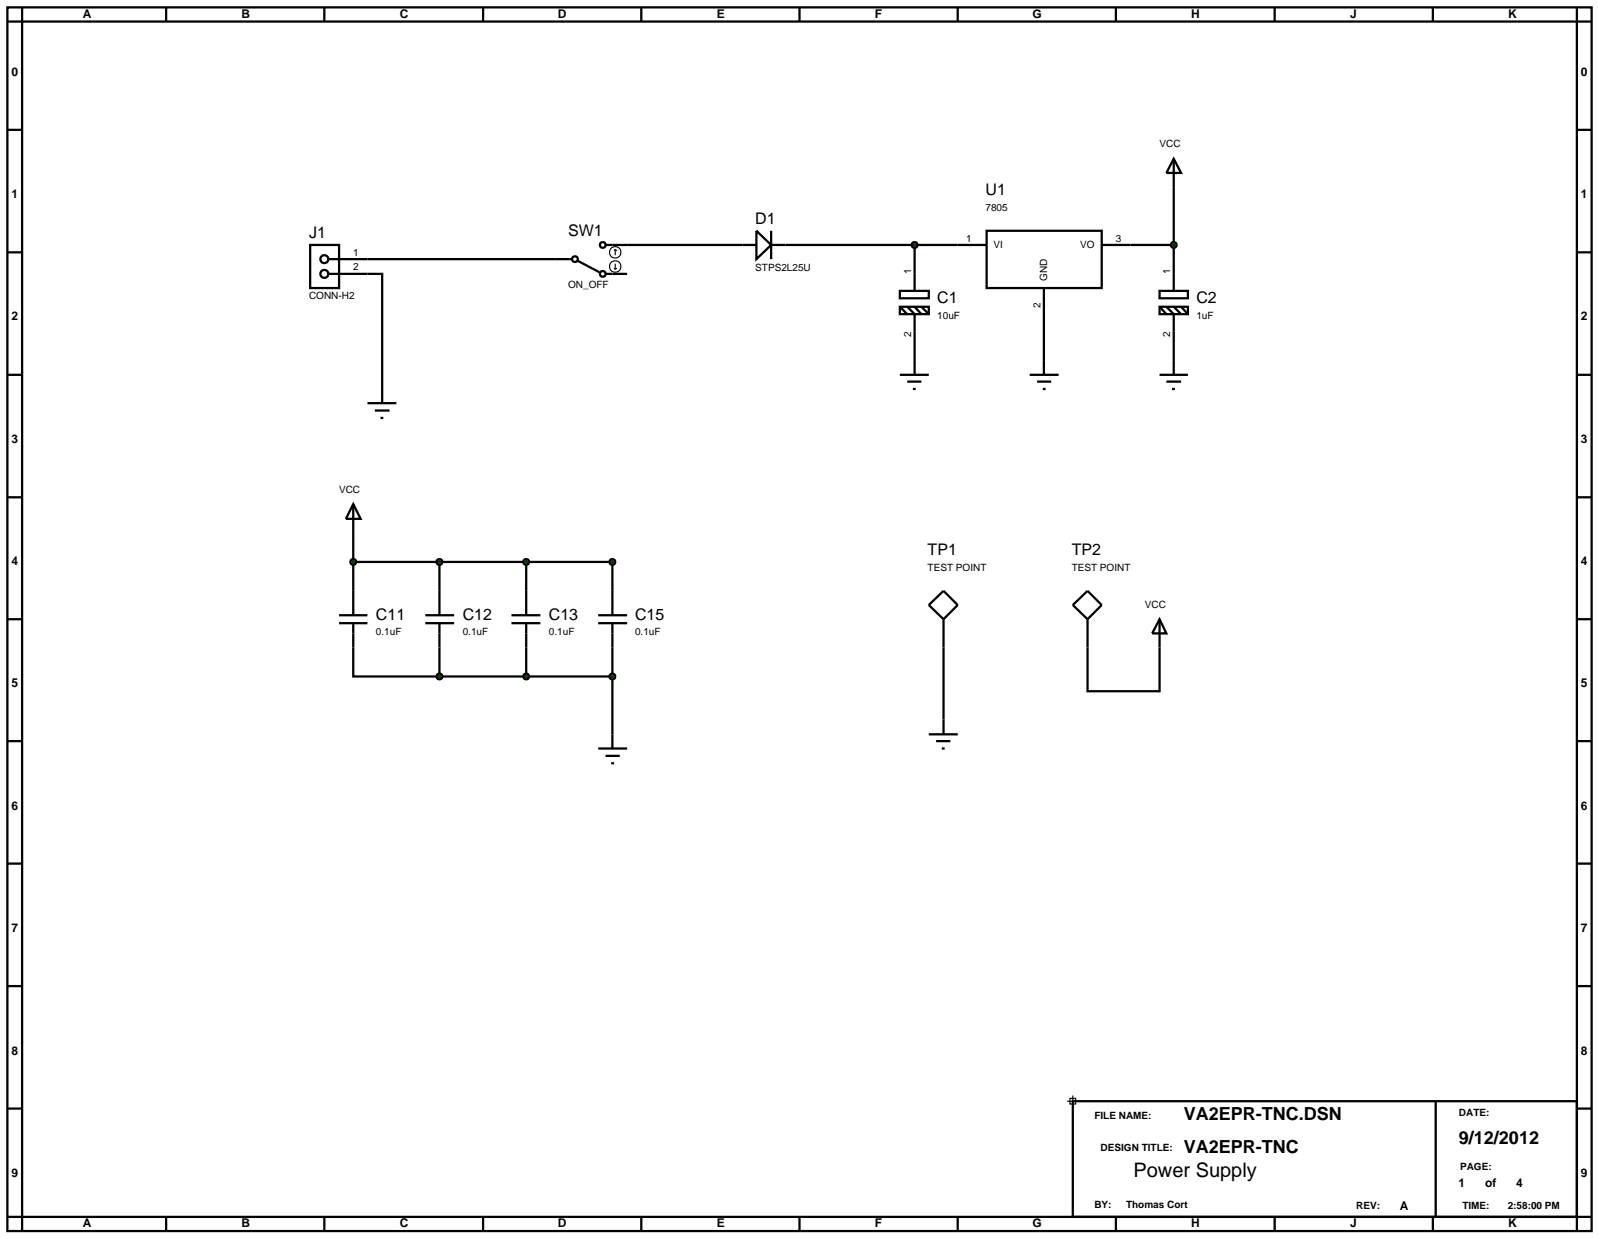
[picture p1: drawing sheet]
<svg xmlns="http://www.w3.org/2000/svg" width="282mm" height="218mm" viewBox="0 0 282 218" stroke-linecap="round" stroke-linejoin="round" font-family="sans-serif">
<g fill="none" stroke="#000" stroke-width=".4">
<path d="M1.3 1.3h279.4v215.8h-279.4zM3.9 3.8h274.2v210.8h-274.2zM3.9 1.3v2.5h-2.6M29.3 1.3v2.5M57.2 1.3v2.5M85.2 1.3v2.5M113.1 1.3v2.5M141 1.3v2.5M168.9 1.3v2.5M196.8 1.3v2.5M224.8 1.3v2.5M252.7 1.3v2.5"/>
<path d="M278.1 1.3v2.5h2.6M1.3 22.9h2.6M207 33v18.3M278.1 22.9h2.6M1.3 44.5h2.6M54.7 43.2h5.1v7.6h-5.1zM58 48.3h9.4v22.8M58 45.7h42.9M101.9 46l3.8 2M106.8 43.2h26.6M106.8 48.3h3.8M133.4 40.7l2.6 2.5-2.6 2.5z"/>
<path d="M136 43.2h38M136 40.7v5M158.7 51.3h5.1v1.3h-5.1zM158.7 54.1h5.1v1.3h-5.1zM158.7 54.1l1.3 1.3M160 54.1l1.3 1.3v10.7M161.3 43.2v8.1M161.3 54.1l1.2 1.3M162.5 54.1l1.3 1.3M174 40.7h20.3v10.1h-20.3zM184.1 50.8v15.3M194.3 43.2h12.7"/>
<path d="M204.5 51.3h5v1.3h-5zM204.5 54.1h5v1.3h-5zM204.5 54.1l1.2 1.3M205.7 54.1l1.3 1.3v10.7M207 54.1l1.3 1.3M208.3 54.1l1.2 1.3M278.1 44.5h2.6M1.3 66.1h2.6M64.8 71.1h5.1M66.1 72.4h2.6M67.1 73.7h.5M158.7 66.1h5.1"/>
<path d="M160 67.3h2.5M161 68.6h.5M181.6 66.1h5.1M182.9 67.3h2.5M183.9 68.6h.5M204.5 66.1h5M205.7 67.3h2.6M206.7 68.6h.5M278.1 66.1h2.6M1.3 87.7h2.6M62.3 94v10.2M62.3 99.1h45.7v5.1"/>
<path d="M77.5 99.1v5.1M92.8 99.1v5.1M278.1 87.7h2.6M1.3 109.2h2.6M62.3 114.2v5.1h15.2M77.5 114.2v5.1M77.5 119.3h30.5M92.8 114.2v5.1M108 114.2v15.3M166.4 114.2v12.7M191.8 114.2v7.7h12.7v-7.7M278.1 109.2h2.6"/>
<path d="M1.3 130.7h2.6M278.1 130.7h2.6M1.3 152.3h2.6M278.1 152.3h2.6M1.3 173.9h2.6M278.1 173.9h2.6M1.3 195.5h2.6M189.2 194.2h88.9v20.4h-88.9zM253.2 194.2v20.4M278.1 195.5h2.6M1.3 214.6h2.6v2.5M29.3 214.6v2.5"/>
<path d="M57.2 214.6v2.5M85.2 214.6v2.5M113.1 214.6v2.5M141 214.6v2.5M168.9 214.6v2.5M196.8 214.6v2.5M224.8 214.6v2.5M252.7 214.6v2.5M280.7 214.6h-2.6v2.5"/>
<circle cx="57.2" cy="45.7" r=".7"/>
<circle cx="57.2" cy="48.3" r=".7"/>
<circle cx="101.4" cy="45.7" r=".51"/>
<circle cx="106.3" cy="48.3" r=".51"/>
<circle cx="106.3" cy="43.2" r=".51"/>
</g>
<g fill="none" stroke="#000" stroke-width=".2">
<path d="M108.3 47.3l.2 .2M108.5 44v1M108.5 46.5v1M108.5 44l-.2 .2M108.5 44l.3 .2M108.8 47.3l-.3 .2M188.2 194.2h2M188.7 193.7h1v1h-1zM189.2 193.2v2.1"/>
<circle cx="108.5" cy="44.5" r="1.01"/>
<circle cx="108.5" cy="47" r="1.01"/>
</g>
<path d="M161 42.8l.3-.1-.5 .5zM161.3 42.7l.3 .1 .2 .4zM161.3 43.7l.5-.5-.2 .4zM160.8 43.2l.5 .5-.3-.1z" fill="#004000" stroke="#000" stroke-width=".4"/>
<path d="M161.3 42.7l.5 .5-.5 .5-.5-.5z" fill="#004000"/>
<path d="M207 28l1.3 2.5h-2.6zM207 28v5" fill="none" stroke="#000" stroke-width=".4"/>
<path d="M206.7 42.8l.3-.1-.5 .5zM207 42.7l.4 .2 .1 .3zM207 43.7l.5-.5-.1 .3zM206.5 43.2l.5 .5-.3-.1z" fill="#004000" stroke="#000" stroke-width=".4"/>
<path d="M207 42.7l.5 .5-.5 .5-.5-.5z" fill="#004000"/>
<g fill="none" stroke="#000" stroke-width=".4">
<path d="M62.3 88.9l1.3 2.6h-2.6zM62.3 88.9v5.1M59.8 109.9h5M59.8 108.5h5M62.3 104.2v4.3M62.3 109.9v4.3M75 109.9h5.1M75 108.5h5.1M77.5 104.2v4.3M77.5 109.9v4.3M90.2 109.9h5.1M90.2 108.5h5.1"/>
<path d="M92.8 104.2v4.3M92.8 109.9v4.3"/>
</g>
<g fill="#004000" stroke="#000" stroke-width=".4">
<path d="M77.2 118.9l.3-.1-.5 .5zM77.5 118.8l.3 .1 .2 .4zM77.5 119.8l.5-.5-.1 .3zM77 119.3l.5 .5-.4-.2z"/>
<path d="M61.9 98.8l.4-.2-.5 .5zM62.3 98.6l.3 .1 .2 .4zM62.8 99.1l-.1 .3-.4 .2zM61.8 99.1l.5 .5-.4-.2z"/>
<path d="M77.1 98.8l.4-.2-.5 .5zM77.5 98.6l.4 .2 .1 .3zM78 99.1l-.1 .3-.4 .2zM77 99.1l.5 .5-.4-.2z"/>
</g>
<g fill="#004000">
<path d="M77.5 118.8l.5 .5-.5 .5-.5-.5z"/>
<path d="M61.8 99.1l.5-.5 .5 .5-.5 .5z"/>
<path d="M77 99.1l.5-.5 .5 .5-.5 .5z"/>
</g>
<g fill="none" stroke="#000" stroke-width=".4">
<path d="M105.5 109.9h5.1M105.5 108.5h5.1M108 104.2v4.3M108 109.9v4.3M163.8 106.7l2.6-2.5 2.5 2.5-2.5 2.5zM166.4 109.2v5M189.2 106.7l2.6-2.5 2.5 2.5-2.5 2.5zM191.8 109.2v5M204.5 109.2l1.2 2.5h-2.5zM204.5 109.2v5M105.5 132h5.1M106.8 133.3h2.5"/>
<path d="M107.8 134.6h.5M108 129.5v2.5M163.8 129.5h5.1M165.1 130.7h2.5M166.1 132h.5M166.4 126.9v2.6"/>
</g>
<g fill="#004000" stroke="#000" stroke-width=".4">
<path d="M92.5 118.9l.3-.1-.5 .5zM92.8 118.8l.3 .1 .2 .4zM93.3 119.3l-.2 .4-.3 .1zM92.3 119.3l.5 .5-.4-.2z"/>
<path d="M92.5 98.7l.3-.1-.5 .5zM92.8 98.6l.3 .1 .2 .4zM93.3 99.1l-.2 .4-.3 .1zM92.3 99.1l.5 .5-.4-.2z"/>
<path d="M107.6 98.8l.4-.2-.5 .5zM108 98.6l.4 .2 .1 .3zM108.5 99.1l-.1 .3-.4 .2zM107.5 99.1l.5 .5-.3-.1z"/>
<path d="M107.6 119l.4-.2-.5 .5zM108 118.8l.3 .1 .2 .4zM108.5 119.3l-.1 .3-.4 .2zM107.5 119.3l.5 .5-.4-.2z"/>
</g>
<g fill="#004000">
<path d="M92.8 118.8l.5 .5-.5 .5-.5-.5z"/>
<path d="M92.3 99.1l.5-.5 .5 .5-.5 .5z"/>
<path d="M107.5 99.1l.5-.5 .5 .5-.5 .5z"/>
<path d="M107.5 119.3l.5-.5 .5 .5-.5 .5z"/>
</g>
<text font-size="3.5" x="199.9" y="207.6">Power Supply</text>
<g font-size="3.2">
<text x="208.8" y="197.6">VA2EPR-TNC.DSN</text>
<text x="208.8" y="203.4">VA2EPR-TNC</text>
<text x="257.3" y="201.7">9/12/2012</text>
</g>
<g font-size="2.8">
<text x="173.8" y="34.4">U1</text>
<text x="100.2" y="41.6">SW1</text>
<text x="133.2" y="39.6">D1</text>
<text x="54.5" y="42.1">J1</text>
<text x="165.3" y="53.4">C1</text>
<text x="211" y="53.4">C2</text>
<text x="163.6" y="97.9">TP1</text>
<text x="189" y="97.9">TP2</text>
<text x="66.3" y="109.3">C11</text>
<text x="81.6" y="109.3">C12</text>
<text x="96.8" y="109.3">C13</text>
<text x="112" y="109.3">C15</text>
</g>
<g font-size="2.1">
<text x="14.6" y="3.2">A</text>
<text x="42.6" y="3.2">B</text>
<text x="70.5" y="3.2">C</text>
<text x="98.4" y="3.2">D</text>
<text x="126.4" y="3.2">E</text>
<text x="154.3" y="3.2">F</text>
<text x="182.1" y="3.2">G</text>
<text x="210.1" y="3.2">H</text>
<text x="238.1" y="3.2">J</text>
<text x="266" y="3.2">K</text>
<text x="2" y="13.3">0</text>
<text x="278.8" y="13.3">0</text>
<text x="2" y="34.9">1</text>
<text x="278.8" y="34.9">1</text>
<text x="2" y="56.5">2</text>
<text x="278.8" y="56.5">2</text>
<text x="2" y="78.1">3</text>
<text x="278.8" y="78.1">3</text>
<text x="2" y="99.7">4</text>
<text x="278.8" y="99.7">4</text>
<text x="2" y="121.2">5</text>
<text x="278.8" y="121.2">5</text>
<text x="2" y="142.8">6</text>
<text x="278.8" y="142.8">6</text>
<text x="2" y="164.4">7</text>
<text x="278.8" y="164.4">7</text>
<text x="2" y="186">8</text>
<text x="278.8" y="186">8</text>
<text x="2" y="207.5">9</text>
<text x="257.2" y="209.3">1</text>
<text x="261.9" y="209.3">of</text>
<text x="267.4" y="209.3">4</text>
<text x="278.8" y="207.5">9</text>
<text x="246.9" y="213.3">A</text>
<text x="14.6" y="216.4">A</text>
<text x="42.6" y="216.4">B</text>
<text x="70.5" y="216.4">C</text>
<text x="98.4" y="216.4">D</text>
<text x="126.4" y="216.4">E</text>
<text x="154.3" y="216.4">F</text>
<text x="182.1" y="216.4">G</text>
<text x="210.1" y="216.4">H</text>
<text x="238.1" y="216.4">J</text>
<text x="266" y="216.4">K</text>
</g>
<g font-size="1.8">
<text x="204.5" y="26">VCC</text>
<text x="173.8" y="37.2">7805</text>
<text x="62.3" y="45.1">1</text>
<text x="62.3" y="47.7">2</text>
<text x="133.2" y="47.8">STPS2L25U</text>
<text x="170.4" y="42.6">1</text>
<text x="175.2" y="43.8">VI</text>
<text x="190.5" y="43.8">VO</text>
<text x="196.8" y="42.6">3</text>
<text x="54.5" y="52.8">CONN-H2</text>
<text x="100.2" y="50.8">ON_OFF</text>
<text x="160.7" y="48.3" transform="rotate(-90 160.7 48.3)">1</text>
<text x="184.7" y="49.6" transform="rotate(-90 184.7 49.6)">GND</text>
<text x="206.4" y="48.3" transform="rotate(-90 206.4 48.3)">1</text>
<text x="160.7" y="59.4" transform="rotate(-90 160.7 59.4)">2</text>
<text x="165.3" y="56.2">10uF</text>
<text x="183.5" y="54.4" transform="rotate(-90 183.5 54.4)">2</text>
<text x="206.4" y="59.4" transform="rotate(-90 206.4 59.4)">2</text>
<text x="211" y="56.2">1uF</text>
<text x="59.8" y="87">VCC</text>
<text x="163.6" y="100.7">TEST POINT</text>
<text x="189" y="100.7">TEST POINT</text>
<text x="201.9" y="107.3">VCC</text>
<text x="66.3" y="112">0.1uF</text>
<text x="81.6" y="112">0.1uF</text>
<text x="96.8" y="112">0.1uF</text>
<text x="112" y="112">0.1uF</text>
<text x="193" y="197.4">FILE NAME:</text>
<text x="257.3" y="196.9">DATE:</text>
<text x="194.1" y="202.9">DESIGN TITLE:</text>
<text x="257.5" y="206.3">PAGE:</text>
<text x="193" y="213.1">BY:</text>
<text x="198.6" y="213.1">Thomas Cort</text>
<text x="239.2" y="213.3">REV:</text>
<text x="257.9" y="213.3">TIME:</text>
<text x="265.9" y="213.3">2:58:00 PM</text>
</g>
</svg>
